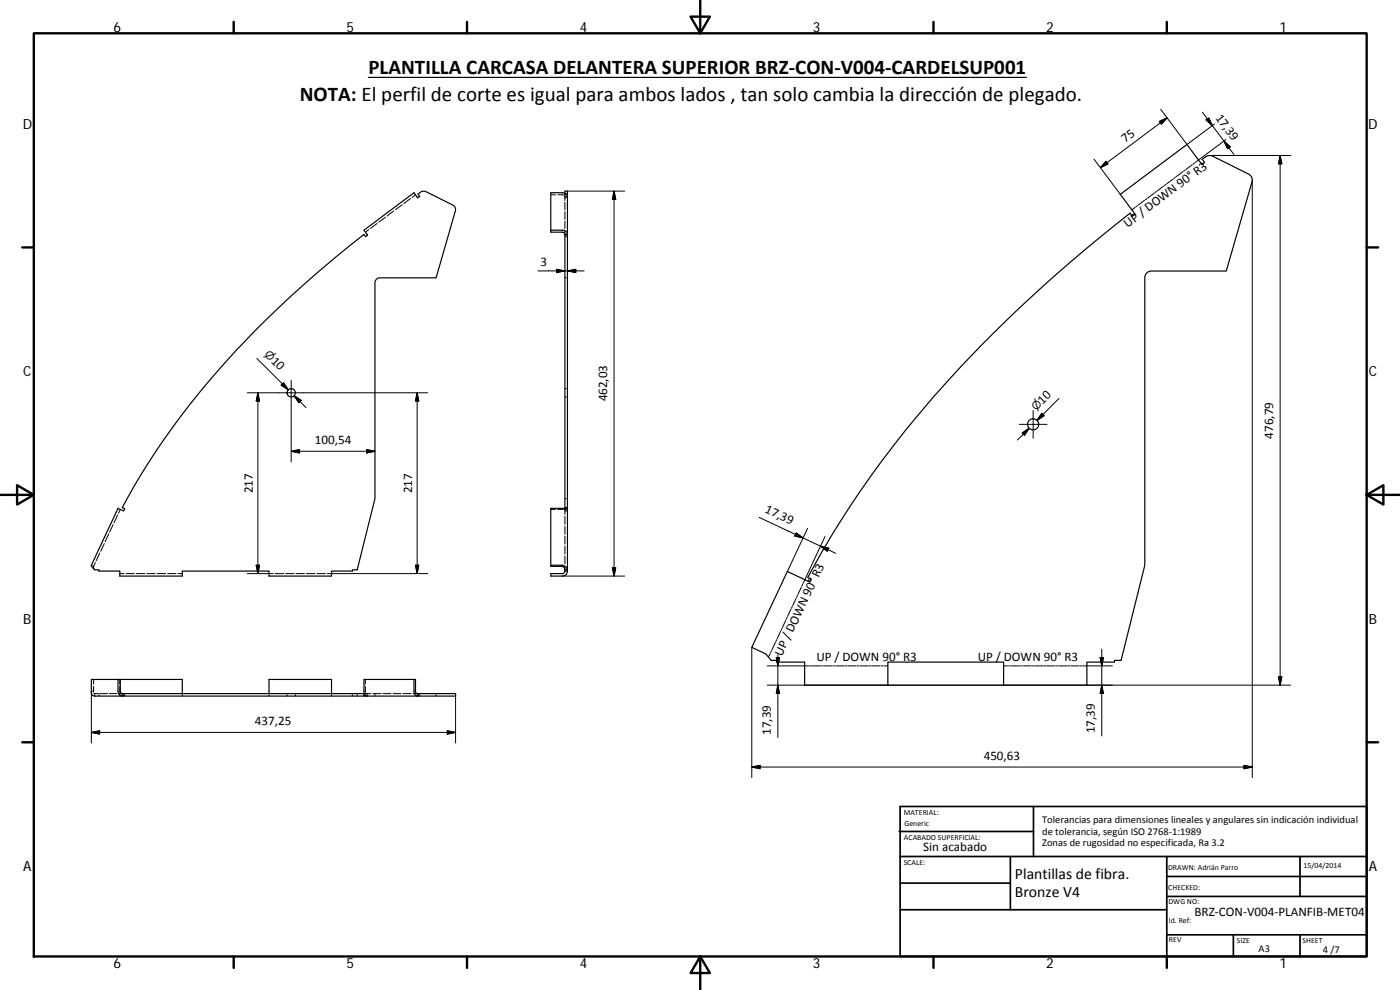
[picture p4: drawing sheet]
<svg xmlns="http://www.w3.org/2000/svg" width="420mm" height="297mm" viewBox="0 0 420 297" stroke-linecap="round" stroke-linejoin="round" font-family="sans-serif">
<g fill="none" stroke="#000" stroke-width=".36">
<path d="M110.5 23.2h197.5M169.5 58v-.7h.8v.9M169.9 58.2h.4M170.3 58.9v.2M170.3 59.1a1.36 1.36 0 0 0-1.5-1.3h-3.5v11.9h3.5l.5 .2 .2 .4M170.3 58.2v.7M170.3 59.1v11.2M336.2 58.3l20-15 4.5 6 .8-.6-.7-.9 1.6-1.1h1.3l11 5.5a1.95 1.95 0 0 1 1 2.4l-7.7 26.7h-22.4a1.97 1.97 0 0 0-2 2v86.3l-7.1 28.5h-2v.5h-8.3v7h-25v-7h-34.7v7h-25v-7h-8.4v-.5h-1.7l-1.6-1.9-4.2-2 10.7-22.7 6.7 3.1 .4-.9-1-.5a304.6 304.6 0 0 1 55.4-72.9 458.2 458.2 0 0 1 41.4-36.4l.6 1 .8-.6zM165.3 69.1h3.5a1.33 1.33 0 0 1 1.5 1.2M169.5 70.3v82M169.5 70.3h.8M170.3 70.3v82"/>
<path d="M78.2 97.6a350.2 350.2 0 0 1 31-27.3l.5 .7 .7-.5-1.2-1.4 15-11.3 1.2 1.6 .6-.5-.5-.7 1-.7 1.1-.1 8.3 4.1 .8 .9v.9l-5.8 20.1h-16.9a1.48 1.48 0 0 0-1.5 1.5v64.7l-5.3 21.4h-1.4v.3h-6.3v1.5h-18.8v-1.5h-26v1.5h-18.7v-1.5h-6.3v-.3h-1.3l-.9-1-.1-.4 8-17.1 1.7 .8 .4-.6-.8-.4a231.3 231.3 0 0 1 41.5-54.7zM169.5 152.3h.8M169.5 152.3v.3M169.7 152.7h.6v.5M170.3 153.2a1.37 1.37 0 0 0-1.5-.7h-3.5v17.4h3.5M170.3 152.3v.4M170.3 153.2v18.1M165.3 169.6h3.5M168.8 169.6v.3M168.8 169.9l.5 .5 .2 .6M168.8 169.6a1.74 1.74 0 0 1 1.5 1.4h-.8M169.5 171v.3"/>
<path d="M169.5 171.3h.8M170.3 171.3a1.48 1.48 0 0 1-1.5 1.5h-3.5v-.7h3.7l.5-.8M35.4 203.9h-8v3.4a1.16 1.16 0 0 0 1 1.6h8.3M36.1 203.9h18.6v4.2M36.1 203.9h-.7v3.4a1.51 1.51 0 0 0 1.3 1.6M36.1 203.9v3.7l.3 .4 .4 .1M36.7 208.9h72.5M99.5 208.1v-4.2h-18.8v4.2M109.2 208.1h-72.5v.8M109.2 208.9h.9M109.2 208.1h.1M109.2 208.1v.8"/>
<path d="M109.7 208.7v.2M124.2 203.9h-15v3.4a1.28 1.28 0 0 0 .9 1.6M125.4 208.9h-15.3M125.4 208.1v.8M125.5 208.1h11.2v.8h-11.2M125.5 208.1l-.1 .8M125.5 208.1a.61 .61 0 0 1-.8-.8v-3.4h-.5v3.4a1.28 1.28 0 0 0 .9 1.6"/>
<circle cx="87.4" cy="117.9" r="1.26"/>
<circle cx="310" cy="127.3" r="1.68"/>
</g>
<g fill="none" stroke="#000" stroke-width=".3">
<path d="M347.9 36.4l2.4-1.1-1.7 1.9zM348.3 32.8l7.9 10.5 8.3-6.1M350.3 35.3l-20.1 15M360.9 33.7l9.4 12.6M361.9 36l.9-.6 1 2.3zM123.2 59.6l-2 1.5M124.7 58.4l-1 .8M165.3 58.4h1.4M167.4 58.4l1.7 .1M169.4 58.7l.1 .4M169.5 58.7v1.5M169.5 59.4h.3"/>
<path d="M169.5 58.2h.2M169.5 58.9h.3M169.5 58v.1M169.5 58.1v.3M169.8 58.2h.1M170 59.4h.3M170 58.9h.3M170.3 57.3h17.2M184.3 57.3v115.5M184.3 57.3l.5 2.5h-1zM328.3 47.8l7.9 10.5M331.9 48.4l.6 .8-2.3 1.1z"/>
<path d="M344.2 59.6l-.5 .3M346.4 58l-1.9 1.4M347.1 57.4l-.5 .4M349.2 55.9l-1.9 1.4M349.9 55.3l-.4 .4M352.1 53.7l-1.9 1.4M352.8 53.1l-.5 .4M354.9 51.6l-1.9 1.4M355.7 51l-.5 .4M357.8 49.4l-1.9 1.4M358.5 48.9l-.5 .4M362.9 46.7h24.5"/>
<path d="M367.3 42.3l1.9 1.7-.8 .6zM367.9 41.9l-9.2 6.8M375.8 54v179.3M384.2 46.7v158.9M384.2 46.7l.5 2.4h-1zM110.7 68.9l-1 .8M113.2 67.1l-2 1.5M115.7 65.2l-2 1.5M118.2 63.3l-2 1.5M120.7 61.4l-2 1.5M169.5 60.7v2.3M169.5 63.5v2.3"/>
<path d="M169.5 66.3v2.3M169.5 69.1v1.2M169.5 70.5h.3M169.5 71h.3M170 70.5h.3M170 71h.3M340.6 62.3l-.9 .7M341.3 61.7l-.4 .4M343.5 60.1l-1.9 1.4M161.4 81.3h13.9M167 80.8l2.5 .5-2.5 .5zM169.5 83.4h.3"/>
<path d="M170 83.4h.3M170.3 81.3l2.5-.5v1zM77.1 107.5l9.4 9.5-1.8-1.8M77.4 117.9v54.2M77.4 117.9l.5 2.4h-1zM85.1 114.9l1.4 2.1-2.1-1.4zM87.4 114.1v24.5M88.3 118.7l2.1 1.4-.7 .7zM88.3 118.7l3.5 3.6M125.2 117.9l.5 2.4h-1zM125.2 117.9v54.2M128.4 117.9h-54.2"/>
<path d="M169.5 116.6h.3M169.5 119.1h.3M170 116.6h.3M170 119.1h.3M317.8 119.5l-6.6 6.6 1.8-1.7M87.4 135.4l2.5-.5v1zM87.4 135.4h25.1M110 134.9l2.5 .5-2.5 .5zM305.9 127.3h8.3M306.8 129.9l2.1-1.4-1.4 2.1zM308.9 128.5l-3.6 3.5M310.1 123.2v8.3"/>
<path d="M312.6 124l.8 .7-2.2 1.4zM34 157.4l-1.1 2.3M35.3 154.6l-1.1 2.2M36.1 152.8l-.5 1.2M165.3 152.8h1.4M167.4 152.8l1.7 .1M169.4 153l.1 .2M169.5 152.6v.1M169.5 152.7v.1M169.5 153v1.3M169.5 152.7h.2M169.5 153.3h.3"/>
<path d="M169.5 154.9v2.4M169.5 157.9v2.4M169.5 149.6h.3M170 153.3h.3M170 149.6h.3M227.8 155.2l23 10.8M239 159.9l2 1.5-2.5-.6zM242.4 158.5l-6.1 13M27.4 169.6l.2 .1M28.1 169.9v.4M28.2 170.6l.2 .4M28.6 168.8l-.5 1.1-.2-.1"/>
<path d="M30 165.9l-1.1 2.3M31.3 163.1l-1.1 2.3M32.6 160.2l-1.1 2.3M36 172.1h1.2M37.8 172.1h2.5M40.9 172.1h2.5M44.1 172.1h2.5M47.2 172.1h2.5M50.3 172.1h2.5M53.5 172.1h1.2M76.9 169.6h1l-.5 2.5zM82 172.1h-7.8"/>
<path d="M82.6 172.1h2.5M85.7 172.1h2.6M88.9 172.1h2.5M92 172.1h2.5M95.1 172.1h2.5M98.2 172.1h30.2M124.7 169.6h1l-.5 2.5zM168.8 172.8h18.7M169.5 160.9v2.4M169.5 163.9v2.3M169.5 166.8v2.4M169.5 169.8v1.2"/>
<path d="M183.8 170.3h1l-.5 2.5zM239 179.5l-1.1 2.2M239.3 178.6l-.2 .6M240.5 176.1l-1 2.3M240.9 175.3l-.3 .6M246.2 163.9l2.5 .6-.4 .9zM247.6 161l-6.6 14M225.6 194.2v39.1M230.3 199.8h12.4M231.1 196.1l-.5 1.1M231.5 195.2l-.2 .6M232.7 192.7l-1 2.3"/>
<path d="M233 197.3h.9l-.5 2.5zM233.1 191.9l-.3 .6M233.4 196.5v24.8M234.3 189.4l-1.1 2.2M234.7 188.6l-.3 .5M235.8 186.1l-1 2.2M236.2 185.3l-.2 .5M237.4 182.8l-1.1 2.2M237.8 181.9l-.3 .6M242.9 199.8h.7M243.8 199.8h2.4M246.5 199.8h.6"/>
<path d="M247.4 199.8h2.4M250.1 199.8h.6M251 199.8h2.4M253.7 199.8h.6M254.6 199.8h2.3M257.2 199.8h.6M258.1 199.8h2.4M260.8 199.8h.6M261.7 199.8h2.4M264.4 199.8h.6M265.3 199.8h1.2M301.2 199.8h1.2"/>
<path d="M302.7 199.8h.6M303.6 199.8h2.3M306.2 199.8h.6M307.1 199.8h2.4M309.8 199.8h.6M310.7 199.8h2.4M313.4 199.8h.6M314.3 199.8h2.4M317 199.8h.6M317.8 199.8h2.4M320.5 199.8h.6M321.4 199.8h2.4"/>
<path d="M324.1 199.8h.6M330.2 197.3h1l-.5 2.5zM330.7 194.8v26M333.8 199.8h-8.8M27.4 219.8l2.5-.5v1zM27.4 219.8h109.3M27.6 207.3h-.2v15.6M27.9 207.3h.2M28.1 203.9v1.4M28.1 206v1.3M28.1 207.3v.4M28.2 208l.2 .1"/>
<path d="M28.4 208.6v.3M29.5 208.1h-1.1v.3M29.7 208.1v.3M29.7 208.6v.3M30.1 208.1h2.2M32.8 208.1h2.2M35.6 208.1h1.1M36 206v1.6M36 207.9v.5M36 203.9v1.4M36 208.6v.3M36.7 208.9h.1"/>
<path d="M37.1 208.1v.3M37.1 208.6v.3M37.5 208.1v.3M37.5 208.6v.3M54.7 208.1v.3M54.7 208.6v.3M80.7 208.1v.3M80.7 208.6v.3M86.1 208.1v.3M86.1 208.6v.3M88.7 208.1v.3M88.7 208.6v.3"/>
<path d="M99.5 208.1v.3M99.5 208.6v.3M105.8 208.1v.3M105.8 208.6v.3M107.2 208.1v.3M107.2 208.6v.3M109.3 208.1h.2M109.6 208.1h.3M109.7 206v1.7M109.7 203.9v1.4M109.7 208.1v.2M109.7 208.5v.2"/>
<path d="M109.8 208l1.5 .1M110 208.1h.1M110.4 208.1v.3M110.4 208.6v.3M111.9 208.1h2.4M112.5 208.1v.3M112.5 208.6v.3M114.9 208.1h2.4M118 208.1h2.3M120.9 208.1h2.4M123.9 208.1h1.2M126 208.1v.3"/>
<path d="M126 208.6v.3M130.9 208.1v.3M130.9 208.6v.3M134.2 219.3l2.5 .5-2.5 .5zM136.7 208.9v14M230.3 205.6h157.1M233.4 205.6l.5 2.5h-.9zM330.7 205.6l.5 2.5h-1zM383.7 203.1h1l-.5 2.5zM225.6 230.1l2.5-.5v1.1zM225.6 230.1h150.2M373.3 229.6l2.5 .5-2.5 .6z"/>
</g>
<g fill="none" stroke="#000" stroke-width=".71">
<path d="M10.1 10h400.1v277h-400.1zM70.1 6.6v3.4M140.2 6.6v3.4M207.3 5h5.8l-2.9 5zM210.2 0v10M280.2 6.6v3.4M350.2 6.6v3.4M6.7 74.2h3.4M410.2 74.2h3.4M.2 148.5h9.9M5.1 145.6l5 2.9-5 2.9zM410.2 148.5l5-2.9v5.8z"/>
<path d="M410.2 148.5h9.9M6.7 222.7h3.4M410.2 222.7h3.4M70.1 287v3.4M140.2 287v3.4M210.2 287l2.9 5h-5.8zM210.2 287v10M280.2 287v3.4M350.2 287v3.4"/>
</g>
<g fill="none" stroke="#000" stroke-width=".51">
<path d="M269.8 249.5h40.4M270.1 257h140.1M270.1 242h140.1v45h-140.1zM303.2 257v16M310.2 242v15M350.2 257v30M390.2 257v12M270.1 273h80.1M270.1 265h33.1M350.2 269h60M350.2 263h60M350.2 280.5h60"/>
<path d="M370.2 280.5v6.5M390.2 280.5v6.5"/>
</g>
<g fill="#000" stroke="#000" stroke-width=".3">
<path d="M347.9 36.4l2.4-1.1-1.7 1.9zM361.9 36l.9-.6 1 2.3zM184.3 57.3l.5 2.5h-1zM331.9 48.4l.6 .8-2.3 1.1zM367.3 42.3l1.9 1.7-.8 .6zM384.2 46.7l.5 2.4h-1zM167 80.8l2.5 .5-2.5 .5zM170.3 81.3l2.5-.5v1zM85.1 114.9l1.4 2.1-2.1-1.4zM77.4 117.9l.5 2.4h-1zM87.4 135.4l2.5-.5v1zM88.3 118.7l2.1 1.4-.7 .7z"/>
<path d="M110 134.9l2.5 .5-2.5 .5zM125.2 117.9l.5 2.4h-1zM306.8 129.9l2.1-1.4-1.4 2.1zM312.6 124l.8 .7-2.2 1.4zM76.9 169.6h1l-.5 2.5zM124.7 169.6h1l-.5 2.5zM183.8 170.3h1l-.5 2.5zM239 159.9l2 1.5-2.5-.6zM246.2 163.9l2.5 .6-.4 .9zM233 197.3h.9l-.5 2.5zM330.2 197.3h1l-.5 2.5zM27.4 219.8l2.5-.5v1z"/>
<path d="M233.4 205.6l.5 2.5h-.9zM330.7 205.6l.5 2.5h-1zM383.7 203.1h1l-.5 2.5zM134.2 219.3l2.5 .5-2.5 .5zM225.6 230.1l2.5-.5v1.1zM373.3 229.6l2.5 .5-2.5 .6z"/>
</g>
<g font-size="6.3">
<text x="110.5" y="22.3">PLANTILLA CARCASA DELANTERA SUPERIOR BRZ‐CON‐V004‐CARDELSUP001</text>
<text x="90" y="30.4">NOTA: El perfil de corte es igual para ambos lados , tan solo cambia la dirección de plegado.</text>
</g>
<g font-size="4.7">
<text x="304.6" y="263.9">Plantillas de fibra.</text>
<text x="304.6" y="269.3">Bronze V4</text>
</g>
<g font-size="4.2">
<text x="34" y="9.6">6</text>
<text x="104" y="9.6">5</text>
<text x="174" y="9.6">4</text>
<text x="244" y="9.6">3</text>
<text x="314" y="9.6">2</text>
<text x="384" y="9.6">1</text>
<text x="6.8" y="38.7">D</text>
<text x="410.6" y="38.7">D</text>
<text x="7" y="112.9">C</text>
<text x="410.8" y="112.9">C</text>
<text x="7" y="187.1">B</text>
<text x="410.8" y="187.1">B</text>
<text x="7" y="261.3">A</text>
<text x="410.8" y="261.3">A</text>
<text x="34" y="290.4">6</text>
<text x="104" y="290.4">5</text>
<text x="174" y="290.4">4</text>
<text x="244" y="290.4">3</text>
<text x="314" y="290.4">2</text>
<text x="384" y="290.4">1</text>
</g>
<g font-size="3.9">
<text x="364.6" y="35.3" transform="rotate(53 364.6 35.3)">17,39</text>
<text x="337.7" y="42.8" transform="rotate(-37 337.7 42.8)">75</text>
<text x="338.4" y="68.4" transform="rotate(-37 338.4 68.4)">UP / DOWN 90° R3</text>
<text x="162.2" y="79.7">3</text>
<text x="81.1" y="108.6" transform="rotate(45 81.1 108.6)">10</text>
<text x="182.2" y="120.5" transform="rotate(-90 182.2 120.5)">462,03</text>
<text x="312.9" y="121.4" transform="rotate(-45 312.9 121.4)">10</text>
<text x="382.1" y="131.6" transform="rotate(-90 382.1 131.6)">476,79</text>
<text x="94.5" y="133.3">100,54</text>
<text x="75.9" y="148" transform="rotate(-90 75.9 148)">217</text>
<text x="123.7" y="148" transform="rotate(-90 123.7 148)">217</text>
<text x="229.4" y="153.7" transform="rotate(25 229.4 153.7)">17,39</text>
<text x="234.6" y="197" transform="rotate(-65 234.6 197)">UP / DOWN 90° R3</text>
<text x="245" y="198.5">UP / DOWN 90° R3</text>
<text x="293.4" y="198.5">UP / DOWN 90° R3</text>
<text x="76.5" y="217.7">437,25</text>
<text x="231.4" y="220.5" transform="rotate(-90 231.4 220.5)">17,39</text>
<text x="328.6" y="220" transform="rotate(-90 328.6 220)">17,39</text>
<text x="295.2" y="228">450,63</text>
<text x="277.1" y="255.4">Sin acabado</text>
<text x="358.5" y="274.9">BRZ‐CON‐V004‐PLANFIB‐MET04</text>
</g>
<g font-size="3.3">
<text x="79.2" y="106.6" transform="rotate(45 79.2 106.6)">⌀</text>
<text x="310.9" y="123.4" transform="rotate(-45 310.9 123.4)">⌀</text>
</g>
<g font-size="3.1">
<text x="312.8" y="246.8">Tolerancias para dimensiones lineales y angulares sin indicación individual</text>
<text x="312.8" y="250.4">de tolerancia, según ISO 2768‐1:1989</text>
<text x="312.8" y="254">Zonas de rugosidad no especificada, Ra 3.2</text>
<text x="377.7" y="285.6">A3</text>
<text x="397" y="285.9">4 /7</text>
</g>
<g font-size="2.4">
<text x="271.2" y="244.4">MATERIAL:</text>
<text x="271.3" y="251.9">ACABADO SUPERFICIAL:</text>
<text x="271.4" y="247.9">Generic</text>
<text x="271.2" y="259.7">SCALE:</text>
<text x="350.6" y="260.9">DRAWN: Adrián Parro</text>
<text x="391.2" y="260.6">15/04/2014</text>
<text x="350.6" y="267">CHECKED:</text>
<text x="350.7" y="271.4">DWG NO:</text>
<text x="350.8" y="276.8">Id. Ref:</text>
<text x="350.8" y="282.8">REV</text>
<text x="371.2" y="282.9">SIZE</text>
<text x="390.9" y="282.9">SHEET</text>
</g>
</svg>
